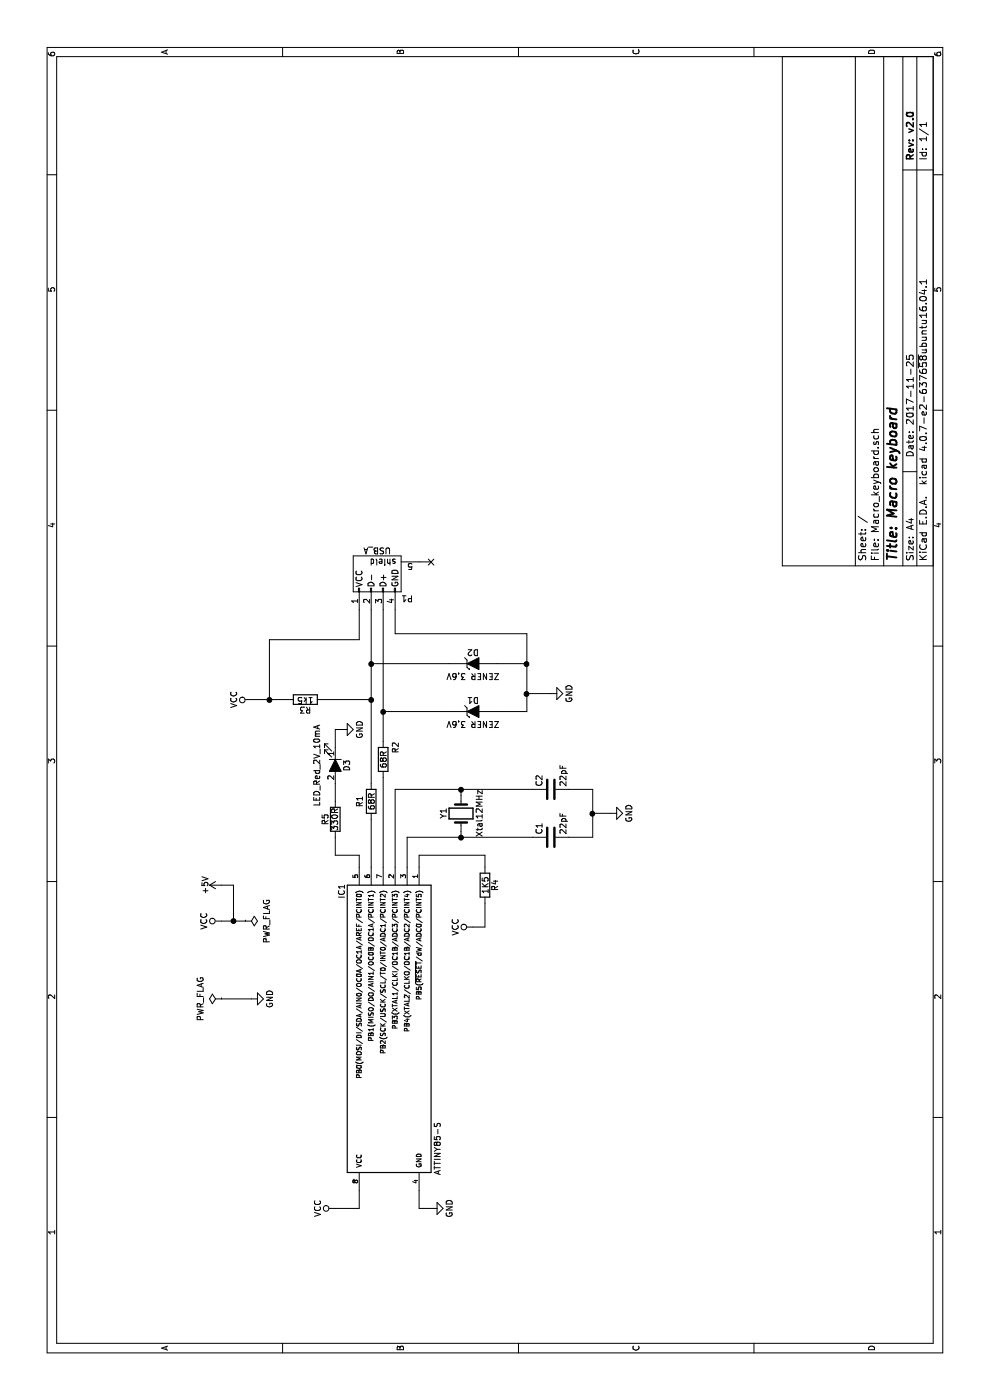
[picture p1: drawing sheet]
EESchema Schematic File Version 2
LIBS:power
LIBS:device
LIBS:switches
LIBS:relays
LIBS:motors
LIBS:transistors
LIBS:conn
LIBS:linear
LIBS:regul
LIBS:74xx
LIBS:cmos4000
LIBS:adc-dac
LIBS:memory
LIBS:xilinx
LIBS:microcontrollers
LIBS:dsp
LIBS:microchip
LIBS:analog_switches
LIBS:motorola
LIBS:texas
LIBS:intel
LIBS:audio
LIBS:interface
LIBS:digital-audio
LIBS:philips
LIBS:display
LIBS:cypress
LIBS:siliconi
LIBS:opto
LIBS:atmel
LIBS:contrib
LIBS:valves
LIBS:Macro_keyboard-cache
EELAYER 25 0
EELAYER END
$Descr A4 11693 8268
encoding utf-8
Sheet 1 1
Title "Macro keyboard"
Date "2017-11-25"
Rev "v2.0"
Comp ""
Comment1 ""
Comment2 ""
Comment3 ""
Comment4 ""
$EndDescr
$Comp
L ATTINY85-S IC1
U 1 1
P 3100 3250
F 0 "IC1" H 1950 3650 50  0000 C CNN
F 1 "ATTINY85-S" H 4100 2850 50  0000 C CNN
F 2 "CustomPCD:SOIC-8S2" H 3850 3250 50  0001 C CIN
F 3 "" H 3100 3250 50  0000 C CNN
	1    3100 3250
	-1   0    0    -1  
$EndComp
$Comp
L R R2
U 1 1
P 5350 3200
F 0 "R2" V 5450 3300 50  0000 C CNN
F 1 "68R" V 5350 3200 50  0000 C CNN
F 2 "Resistors_SMD:R_0805_HandSoldering" V 5280 3200 50  0001 C CNN
F 3 "" H 5350 3200 50  0000 C CNN
	1    5350 3200
	0    1    1    0   
$EndComp
$Comp
L GND #PWR01
U 1 1
P 5900 4600
F 0 "#PWR01" H 5900 4350 50  0001 C CNN
F 1 "GND" H 5900 4450 50  0000 C CNN
F 2 "" H 5900 4600 50  0000 C CNN
F 3 "" H 5900 4600 50  0000 C CNN
	1    5900 4600
	1    0    0    -1  
$EndComp
$Comp
L +5V #PWR02
U 1 1
P 4300 1850
F 0 "#PWR02" H 4300 1700 50  0001 C CNN
F 1 "+5V" H 4300 1990 50  0000 C CNN
F 2 "" H 4300 1850 50  0000 C CNN
F 3 "" H 4300 1850 50  0000 C CNN
	1    4300 1850
	1    0    0    -1  
$EndComp
$Comp
L ZENER D1
U 1 1
P 5750 3950
F 0 "D1" H 5750 4050 50  0000 C CNN
F 1 "ZENER 3.6V" H 5750 3850 50  0000 C CNN
F 2 "CustomPCD:Diode_Zener" H 5750 3950 50  0001 C CNN
F 3 "" H 5750 3950 50  0000 C CNN
	1    5750 3950
	0    1    1    0   
$EndComp
$Comp
L USB_A-RESCUE-PasswordGenerator P1
U 1 1
P 6900 3200
F 0 "P1" H 7100 3000 50  0000 C CNN
F 1 "USB_A" H 6850 3400 50  0000 C CNN
F 2 "CustomPCD:USB_A_male" V 6850 3100 50  0001 C CNN
F 3 "" V 6850 3100 50  0000 C CNN
	1    6900 3200
	0    1    1    0   
$EndComp
$Comp
L ZENER D2
U 1 1
P 6150 3950
F 0 "D2" H 6150 4050 50  0000 C CNN
F 1 "ZENER 3.6V" H 6150 3850 50  0000 C CNN
F 2 "CustomPCD:Diode_Zener" H 6150 3950 50  0001 C CNN
F 3 "" H 6150 3950 50  0000 C CNN
	1    6150 3950
	0    1    1    0   
$EndComp
$Comp
L R R1
U 1 1
P 5000 3100
F 0 "R1" V 4900 3100 50  0000 C CNN
F 1 "68R" V 5000 3100 50  0000 C CNN
F 2 "Resistors_SMD:R_0805_HandSoldering" V 4930 3100 50  0001 C CNN
F 3 "" H 5000 3100 50  0000 C CNN
	1    5000 3100
	0    1    1    0   
$EndComp
Wire Wire Line
	6150 3100 6150 3750
$Comp
L R R3
U 1 1
P 5850 2550
F 0 "R3" V 5930 2550 50  0000 C CNN
F 1 "1k5" V 5850 2550 50  0000 C CNN
F 2 "Resistors_SMD:R_0805_HandSoldering" V 5780 2550 50  0001 C CNN
F 3 "" H 5850 2550 50  0000 C CNN
	1    5850 2550
	-1   0    0    1   
$EndComp
Connection ~ 6150 3100
Wire Wire Line
	5500 3200 6600 3200
Wire Wire Line
	5850 2700 5850 3100
Connection ~ 5850 3100
Wire Wire Line
	5850 2100 5850 2400
Wire Wire Line
	5750 4150 5750 4400
Wire Wire Line
	5750 4400 6400 4400
Wire Wire Line
	6150 4400 6150 4150
Wire Wire Line
	5900 4600 5900 4400
Connection ~ 5900 4400
Wire Wire Line
	4850 3100 4450 3100
Wire Wire Line
	5150 3100 6600 3100
Wire Wire Line
	5200 3200 4450 3200
Wire Wire Line
	6350 2250 6350 3000
Wire Wire Line
	6350 3000 6600 3000
Connection ~ 5850 2250
Wire Wire Line
	6400 4400 6400 3300
Wire Wire Line
	6400 3300 6600 3300
Connection ~ 6150 4400
Wire Wire Line
	5750 3750 5750 3200
Connection ~ 5750 3200
Wire Wire Line
	1600 2800 1600 3000
Wire Wire Line
	1600 3000 1750 3000
$Comp
L GND #PWR03
U 1 1
P 1600 3600
F 0 "#PWR03" H 1600 3350 50  0001 C CNN
F 1 "GND" H 1600 3450 50  0000 C CNN
F 2 "" H 1600 3600 50  0000 C CNN
F 3 "" H 1600 3600 50  0000 C CNN
	1    1600 3600
	1    0    0    -1  
$EndComp
Wire Wire Line
	1750 3500 1600 3500
Wire Wire Line
	1600 3500 1600 3600
$Comp
L GND #PWR04
U 1 1
P 4900 5100
F 0 "#PWR04" H 4900 4850 50  0001 C CNN
F 1 "GND" H 4900 4950 50  0000 C CNN
F 2 "" H 4900 5100 50  0000 C CNN
F 3 "" H 4900 5100 50  0000 C CNN
	1    4900 5100
	1    0    0    -1  
$EndComp
$Comp
L PWR_FLAG #FLG05
U 1 1
P 4000 2050
F 0 "#FLG05" H 4000 2145 50  0001 C CNN
F 1 "PWR_FLAG" H 4000 2230 50  0000 C CNN
F 2 "" H 4000 2050 50  0000 C CNN
F 3 "" H 4000 2050 50  0000 C CNN
	1    4000 2050
	-1   0    0    1   
$EndComp
$Comp
L PWR_FLAG #FLG06
U 1 1
P 3350 1850
F 0 "#FLG06" H 3350 1945 50  0001 C CNN
F 1 "PWR_FLAG" H 3350 2030 50  0000 C CNN
F 2 "" H 3350 1850 50  0000 C CNN
F 3 "" H 3350 1850 50  0000 C CNN
	1    3350 1850
	1    0    0    -1  
$EndComp
Wire Wire Line
	5850 2250 6350 2250
$Comp
L VCC #PWR07
U 1 1
P 4000 1850
F 0 "#PWR07" H 4000 1700 50  0001 C CNN
F 1 "VCC" H 4000 2000 50  0000 C CNN
F 2 "" H 4000 1850 50  0000 C CNN
F 3 "" H 4000 1850 50  0000 C CNN
	1    4000 1850
	1    0    0    -1  
$EndComp
Wire Wire Line
	4000 1850 4000 2050
Wire Wire Line
	4000 1950 4300 1950
Wire Wire Line
	4300 1950 4300 1850
Connection ~ 4000 1950
$Comp
L VCC #PWR08
U 1 1
P 1600 2800
F 0 "#PWR08" H 1600 2650 50  0001 C CNN
F 1 "VCC" H 1600 2950 50  0000 C CNN
F 2 "" H 1600 2800 50  0000 C CNN
F 3 "" H 1600 2800 50  0000 C CNN
	1    1600 2800
	1    0    0    -1  
$EndComp
$Comp
L GND #PWR09
U 1 1
P 3350 2100
F 0 "#PWR09" H 3350 1850 50  0001 C CNN
F 1 "GND" H 3350 1950 50  0000 C CNN
F 2 "" H 3350 2100 50  0000 C CNN
F 3 "" H 3350 2100 50  0000 C CNN
	1    3350 2100
	1    0    0    -1  
$EndComp
$Comp
L VCC #PWR010
U 1 1
P 5850 2100
F 0 "#PWR010" H 5850 1950 50  0001 C CNN
F 1 "VCC" H 5850 2250 50  0000 C CNN
F 2 "" H 5850 2100 50  0000 C CNN
F 3 "" H 5850 2100 50  0000 C CNN
	1    5850 2100
	1    0    0    -1  
$EndComp
$Comp
L C C2
U 1 1
P 5100 4600
F 0 "C2" H 5125 4700 50  0000 L CNN
F 1 "22pF" H 5125 4500 50  0000 L CNN
F 2 "Capacitors_THT:C_Disc_D4.3mm_W1.9mm_P5.00mm" H 5138 4450 50  0001 C CNN
F 3 "" H 5100 4600 50  0001 C CNN
	1    5100 4600
	1    0    0    -1  
$EndComp
$Comp
L Crystal Y1
U 1 1
P 4900 3850
F 0 "Y1" H 4900 4000 50  0000 C CNN
F 1 "Xtal12MHz" H 4900 3700 50  0000 C CNN
F 2 "Crystals:Crystal_HC49-4H_Vertical" H 4900 3850 50  0001 C CNN
F 3 "" H 4900 3850 50  0001 C CNN
	1    4900 3850
	1    0    0    -1  
$EndComp
$Comp
L VCC #PWR011
U 1 1
P 3950 3950
F 0 "#PWR011" H 3950 3800 50  0001 C CNN
F 1 "VCC" H 3950 4100 50  0000 C CNN
F 2 "" H 3950 3950 50  0001 C CNN
F 3 "" H 3950 3950 50  0001 C CNN
	1    3950 3950
	1    0    0    -1  
$EndComp
$Comp
L R R4
U 1 1
P 4300 4050
F 0 "R4" V 4380 4050 50  0000 C CNN
F 1 "1K5" V 4300 4050 50  0000 C CNN
F 2 "Resistors_SMD:R_0805_HandSoldering" V 4230 4050 50  0001 C CNN
F 3 "" H 4300 4050 50  0001 C CNN
	1    4300 4050
	0    1    1    0   
$EndComp
$Comp
L C C1
U 1 1
P 4700 4600
F 0 "C1" H 4725 4700 50  0000 L CNN
F 1 "22pF" H 4725 4500 50  0000 L CNN
F 2 "Capacitors_THT:C_Disc_D4.3mm_W1.9mm_P5.00mm" H 4738 4450 50  0001 C CNN
F 3 "" H 4700 4600 50  0001 C CNN
	1    4700 4600
	1    0    0    -1  
$EndComp
Wire Wire Line
	4750 3850 4700 3850
Wire Wire Line
	4700 3400 4700 4450
Wire Wire Line
	5100 3300 5100 4450
Wire Wire Line
	5100 3850 5050 3850
Connection ~ 5100 3850
Connection ~ 4700 3850
Wire Wire Line
	5100 3300 4450 3300
Wire Wire Line
	4450 3400 4700 3400
Wire Wire Line
	3950 3950 3950 4050
Wire Wire Line
	3950 4050 4150 4050
Wire Wire Line
	4450 4050 4550 4050
Wire Wire Line
	4550 4050 4550 3500
Wire Wire Line
	4550 3500 4450 3500
Wire Wire Line
	4700 4750 4700 4950
Wire Wire Line
	4700 4950 5100 4950
Wire Wire Line
	5100 4950 5100 4750
Wire Wire Line
	4900 4950 4900 5100
Connection ~ 4900 4950
$Comp
L R R5
U 1 1
P 4850 2800
F 0 "R5" V 4930 2800 50  0000 C CNN
F 1 "330R" V 4850 2800 50  0000 C CNN
F 2 "Resistors_THT:R_Axial_DIN0207_L6.3mm_D2.5mm_P7.62mm_Horizontal" V 4780 2800 50  0001 C CNN
F 3 "" H 4850 2800 50  0001 C CNN
	1    4850 2800
	0    -1   -1   0   
$EndComp
$Comp
L GND #PWR012
U 1 1
P 5600 2850
F 0 "#PWR012" H 5600 2600 50  0001 C CNN
F 1 "GND" H 5600 2700 50  0000 C CNN
F 2 "" H 5600 2850 50  0000 C CNN
F 3 "" H 5600 2850 50  0000 C CNN
	1    5600 2850
	1    0    0    -1  
$EndComp
$Comp
L LED_ALT D3
U 1 1
P 5300 2800
F 0 "D3" H 5300 2900 50  0000 C CNN
F 1 "LED_Red_2V_10mA" H 5300 2650 50  0000 C CNN
F 2 "LEDs:LED_D3.0mm" H 5300 2800 50  0001 C CNN
F 3 "" H 5300 2800 50  0001 C CNN
	1    5300 2800
	-1   0    0    1   
$EndComp
Wire Wire Line
	4450 3000 4550 3000
Wire Wire Line
	4550 3000 4550 2800
Wire Wire Line
	4550 2800 4700 2800
Wire Wire Line
	5000 2800 5150 2800
Wire Wire Line
	5450 2800 5600 2800
Wire Wire Line
	5600 2800 5600 2850
Wire Wire Line
	7000 3500 7000 3600
NoConn ~ 7000 3600
Wire Wire Line
	3350 1850 3350 2100
$EndSCHEMATC
